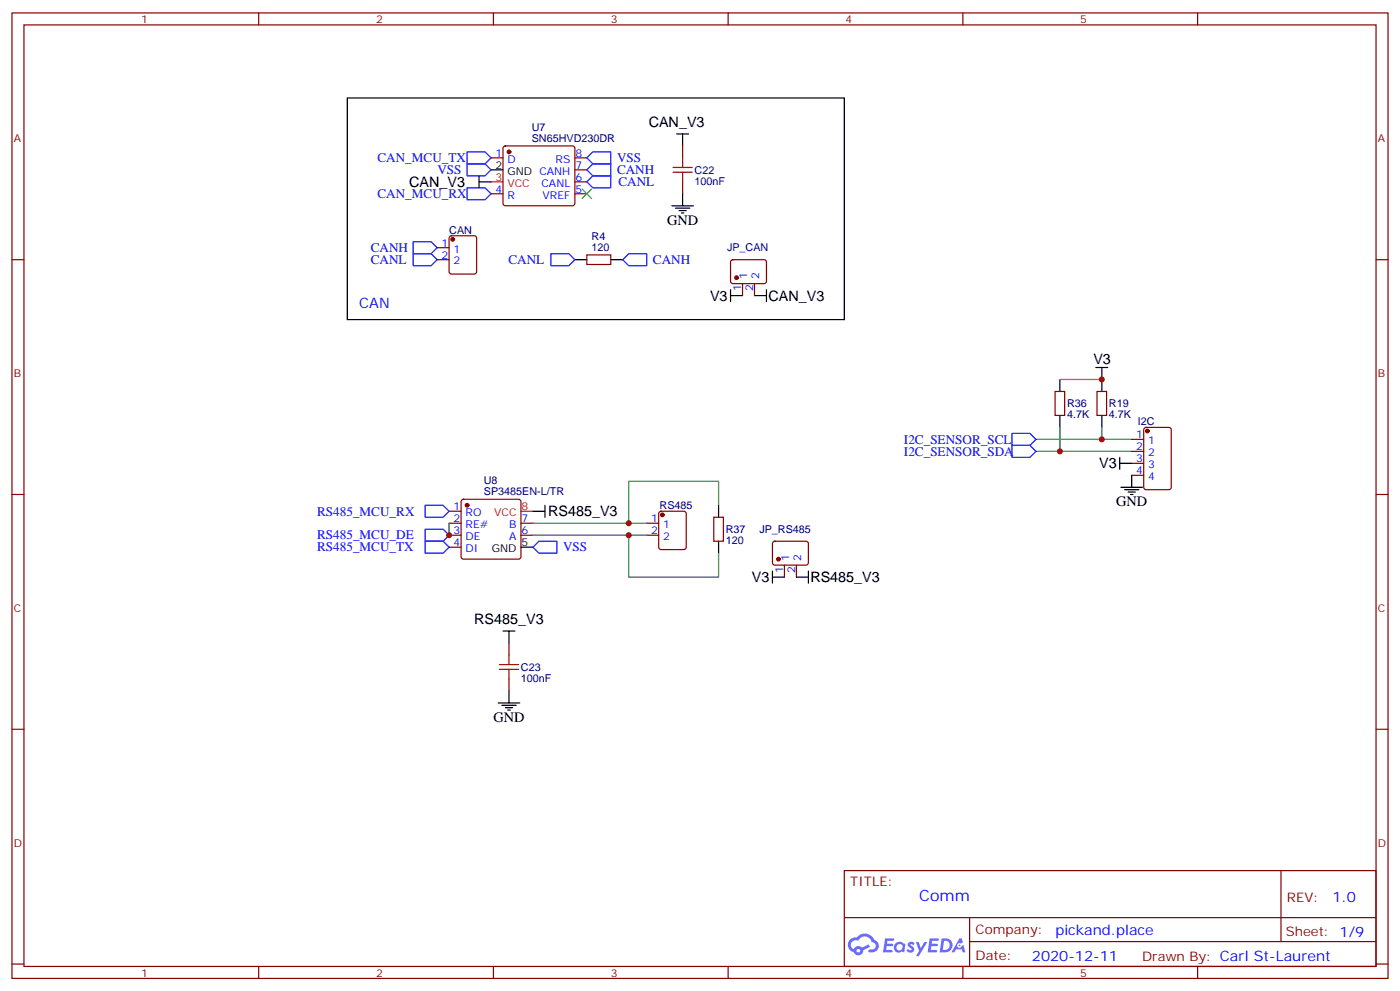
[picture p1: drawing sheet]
<svg xmlns="http://www.w3.org/2000/svg" width="412mm" height="292mm" viewBox="0 0 412 292" stroke-linecap="round" stroke-linejoin="round" font-family="sans-serif">
<g fill="none" stroke="#870000" stroke-width=".35">
<path d="M3.5 3.8h405.4v284.3h-405.4zM7.1 7.3h398.2v277.3h-398.2zM76.2 3.8v3.5M145.3 3.8v3.5M214.5 3.8v3.5M283.6 3.8v3.5M352.8 3.8v3.5M3.5 76.5h3.6M405.3 76.5h3.6M3.5 145.6h3.6M405.3 145.6h3.6M3.5 214.8h3.6"/>
<path d="M405.3 214.8h3.6M248.7 256.4h156.6v28.2h-156.6zM377.3 256.4v20.9M248.7 270.2h156.5M285.6 277.3h119.6M285.6 270.2v14.2M3.5 283.9h3.6M76.2 284.6v3.5M145.3 284.6v3.5M214.5 284.6v3.5M283.6 284.6v3.5M352.8 284.6v3.5"/>
<path d="M405.3 283.9h3.6"/>
</g>
<g fill="#5487ff">
<path d="M267.7 277.6a1.22 1.22 0 0 1 1.7 .2l-.4 .6a.47 .47 0 0 0-.3-.4 .47 .47 0 0 0-.5 .2l.1 .2a1.14 1.14 0 0 1 .8 1.8 1.14 1.14 0 0 1-1.9 0l-.2-.2 .5-.6 .7 .5a.29 .29 0 0 0 .3-.3 .29 .29 0 0 0-.2-.3 1.04 1.04 0 0 1-.6-1.7z"/>
<path d="M260.7 276.3h2.4l.3 .2-.2 .5-1.8 .1-.1 .8h1.5l.3 .4-.3 .4h-1.6l-.2 1.1h1.7l.2 .3-.2 .3-2.6 .1z"/>
<path d="M273.8 276.3h2.4l.3 .2-.1 .5-1.8 .1-.2 .8h1.6l.3 .4-.4 .4h-1.6l-.1 1.1h1.7l.2 .3-.2 .3-2.6 .1z"/>
<path d="M282.6 276.3h.7l.3 1.3-.6 .3a.69 .69 0 0 0-1 .3 .69 .69 0 0 0 .4 .9 .69 .69 0 0 0 .9-.6l.5-.2 .6 2.2h-.8l-.2-.9h-1.8l-.5 .9h-.8z"/>
<path d="M269.8 277.4h.8l.6 1.8 1.1-1.8h.9l-2.6 4.2h-.8l.9-1.5z"/>
<path d="M277.4 276.3l-.6 4.2h1.3a2.11 2.11 0 0 0 2.5-2.1 2.11 2.11 0 0 0-2.5-2.1zM278.1 277.1a1.39 1.39 0 0 1 1.7 1.4 1.39 1.39 0 0 1-1.8 1.3h-.3z"/>
<path d="M263.7 277.9a1.54 1.54 0 0 0-.1 2.2 1.54 1.54 0 0 0 2.2 .1l.6 .3 .3-2.3-.2-.3h-.4a1.49 1.49 0 0 0-2.4 0zM264 278.9a.94 .94 0 0 1 1.8 0 .94 .94 0 0 1-1.8 0z"/>
<path d="M250.4 276.7a2.18 2.18 0 0 0 1.1 3.7 1.44 1.44 0 0 0 1.6 .9 1.44 1.44 0 0 0 1.2-1.4l2-1.1-.5-.7-1.9 1a1.47 1.47 0 0 0-2.4 .4 1.39 1.39 0 0 1-.7-1.9 1.39 1.39 0 0 1 2-.5 2.12 2.12 0 0 1 2.2-1.3 2.12 2.12 0 0 1 1.9 1.7 1.14 1.14 0 0 1 1.1 1.4 1.14 1.14 0 0 1-1.7 .7 .43 .43 0 0 0-.5 .4 .43 .43 0 0 0 .4 .5 1.98 1.98 0 0 0 2.5-1.2 1.98 1.98 0 0 0-1.2-2.6 3.1 3.1 0 0 0-5.3-.6l-.9 .1zM252.3 280a.55 .55 0 0 1 1.1 0 .55 .55 0 0 1-1.1 0z"/>
<circle cx="282.6" cy="278.4" r=".26"/>
</g>
<g fill="none" stroke="#870000" stroke-width=".35">
<path d="M144.6 46.5h3.6M144.6 57.1h3.6M148.4 43.2l.5-.2h19.7l.5 .2 .2 .5v16.2l-.2 .5-.5 .2h-19.7l-.5-.2-.2-.5v-16.2zM169.3 46.5h3.6M169.3 57.1h3.6M169.3 53.6h3.6M169.3 50h3.6M201.1 43v3.5M201.1 53.6v3.5M128.8 73h3.5M128.8 76.5h3.5M132.5 69.6l.5-.2h6.7l.5 .2 .2 .5v9.9l-.2 .5-.5 .2h-6.7l-.5-.2-.2-.5v-9.9z"/>
<path d="M172.9 75.1h7v2.8h-7zM215.4 76.7l.5-.2h9.4l.5 .7-.1 5.9-.6 .4h-9.5l-.4-.7v-5.6zM218.7 83.5v3.6M222.2 83.5v3.6M310.8 115.3h2.8v7h-2.8zM323.1 115.3h2.9v7h-2.9zM333.4 129.4h3.5M333.4 132.9h3.5M333.4 136.5h3.5M333.4 140h3.5M337.1 126.1l.5-.2h6.7l.7 .4v17.2l-.4 .7h-7l-.6-.4-.1-17.2zM132.3 150.6h3.5"/>
<path d="M132.3 154.1h3.5M132.3 157.6h3.5M136.1 147.2l.4-.2h16.3l.5 .2 .2 .5v16.3l-.3 .5-.4 .2h-16.3l-.5-.3-.2-.4v-16.3zM153.5 154.1h3.5M153.5 157.6h3.5M190.5 154.1h3.5M190.5 157.6h3.5M194.3 150.8l.4-.2h6.7l.5 .2 .2 .5v9.8l-.2 .5-.5 .3h-6.7l-.5-.3-.2-.5v-9.8zM210.3 152.3h2.8v7.1h-2.8zM227.8 159.6l.4-.2h9.5l.4 .7v5.9l-.7 .4h-9.4l-.5-.7v-5.6zM132.3 161.1h3.5M231.1 166.4v3.6"/>
<path d="M234.6 166.4v3.6M149.9 189.4v3.5M149.9 200v3.5"/>
</g>
<g fill="#870000" stroke="#870000" stroke-width=".35">
<circle cx="149.9" cy="44.7" r=".53"/>
<circle cx="137.6" cy="148.8" r=".53"/>
<circle cx="217" cy="81.8" r=".53"/>
<circle cx="229.3" cy="164.7" r=".53"/>
<circle cx="133.3" cy="70.5" r=".53"/>
<circle cx="195.1" cy="151.6" r=".53"/>
<circle cx="338" cy="126.9" r=".53"/>
</g>
<g fill="none" stroke="#000" stroke-width=".35">
<path d="M102.3 28.9h146.4v65.2h-146.4zM199.3 39.4h3.5M201.1 39.4v3.6M141.1 53.6h3.5M141.1 51.8v3.5M144.6 50h3.6M201.1 57.1v3.5M169.3 76.5h3.6M179.9 76.5h3.5M197.9 60.6h6.4M199 61.3h4.2M200 62h2.1"/>
<path d="M200.7 62.7h.7M215.2 87.1h3.5M215.2 85.3v3.5M222.2 87.1h3.6M225.8 85.3v3.5M312.2 111.8v3.5M322.8 108.2h3.5M324.6 108.2v7.1M312.2 122.3v3.6M324.6 122.3v3.6M329.8 136.5h3.6M329.8 134.7v3.5"/>
<path d="M333.4 140v3.5M157 150.6h3.5M160.5 148.8v3.5M211.7 148.8v3.5M211.7 159.4v3.5M330.2 143.5h6.3M331.3 144.2h4.2M332.3 144.9h2.1M333 145.6h.7M153.5 161.1h3.5M227.5 170h3.6M227.5 168.2v3.5"/>
<path d="M234.6 170h3.5M238.1 168.2v3.5M148.2 185.8h3.5M149.9 185.8v3.6M146.8 207h6.3M147.8 207.7h4.2M148.9 208.4h2.1M149.6 209.1h.7M149.9 203.5v3.5"/>
</g>
<path d="M144.6 53.6h3.6M153.5 150.6h3.5" fill="none" stroke="#f00" stroke-width=".35"/>
<g fill="none" stroke="#00f" stroke-width=".35">
<path d="M137.6 44.7h5.3l1.7 1.8-1.7 1.8h-5.3zM137.6 55.3h5.3l1.7 1.8-1.7 1.7h-5.3zM137.6 48.3h5.3l1.7 1.7-1.7 1.8h-5.3zM172.9 46.5l1.7-1.8h5.3v3.6h-5.3zM172.9 53.6l1.7-1.8h5.3v3.5h-5.3zM172.9 50l1.7-1.7h5.3v3.5h-5.3zM121.7 71.2h5.3l1.8 1.8-1.8 1.7h-5.3zM121.7 74.7h5.3l1.8 1.8-1.8 1.7h-5.3zM162.3 74.7h5.3l1.7 1.8-1.7 1.7h-5.3zM183.4 76.5l1.8-1.8h5.3v3.5h-5.3zM298.1 131.2h5.3l1.8 1.7-1.8 1.8h-5.3zM298.1 127.6h5.3l1.8 1.8-1.8 1.8h-5.3z"/>
<path d="M125.2 159.4h5.3l1.8 1.7-1.8 1.8h-5.3zM125.2 148.8h5.3l1.8 1.8-1.8 1.7h-5.3zM125.2 155.9h5.3l1.8 1.7-1.8 1.8h-5.3zM157 161.1l1.7-1.7h5.3v3.5h-5.3z"/>
</g>
<path d="M198.3 49.3h5.6M198.3 50.7h5.6M201.1 46.5v2.8M201.1 50.7v2.9M147.1 195.7h5.7M147.1 197.1h5.7M149.9 192.9v2.8M149.9 197.1v2.9" fill="none" stroke="#a10000" stroke-width=".35"/>
<path d="M312.2 111.8h12.4M305.2 132.9h28.2M305.2 129.4h19.4M312.2 125.9v7M324.6 125.9v3.5h8.8M132.3 154.1v3.5M157 157.6h33.5M157 154.1h33.5M185.2 157.6v12.4h26.5v-7.1M211.7 148.8v-7.1h-26.5v12.4" fill="none" stroke="#008700" stroke-width=".35"/>
<path d="M171.4 55.7l2.9 2.8M174.3 55.7l-2.9 2.8" fill="none" stroke="#3c3" stroke-width=".35"/>
<g fill="#c00">
<circle cx="324.6" cy="111.8" r=".88"/>
<circle cx="324.6" cy="129.4" r=".88"/>
<circle cx="312.2" cy="132.9" r=".88"/>
<circle cx="185.2" cy="154.1" r=".88"/>
<circle cx="185.2" cy="157.6" r=".88"/>
<circle cx="132.3" cy="157.6" r=".88"/>
</g>
<text font-size="4.6" fill="#00f" x="270.8" y="265.4">Comm</text>
<g font-size="4.2">
<text x="191.1" y="37.4">CAN_V3</text>
<text x="120.5" y="55">CAN_V3</text>
<text x="196.5" y="66.3">GND</text>
<text x="209.2" y="88.6">V3</text>
<text x="226.4" y="88.5">CAN_V3</text>
<text x="322.1" y="107.2">V3</text>
<text x="323.8" y="138">V3</text>
<text x="328.8" y="149.2">GND</text>
<text x="161.5" y="152">RS485_V3</text>
<text x="221.5" y="171.5">V3</text>
<text x="238.7" y="171.4">RS485_V3</text>
<text x="139.7" y="183.8">RS485_V3</text>
<text x="145.3" y="212.7">GND</text>
</g>
<g font-size="4.2" fill="#00f">
<text x="105.8" y="90.6">CAN</text>
<text x="392.5" y="265.7">1.0</text>
<text x="310.9" y="275.2">pickand.place</text>
<text x="304" y="283">2020-12-11</text>
</g>
<g font-size="3.9" fill="#00f">
<text x="111.2" y="47.7">CAN_MCU_TX</text>
<text x="181.8" y="47.7">VSS</text>
<text x="128.8" y="51.3">VSS</text>
<text x="181.8" y="51.3">CANH</text>
<text x="111.2" y="58.3">CAN_MCU_RX</text>
<text x="182.2" y="54.8">CANL</text>
<text x="109.2" y="74.3">CANH</text>
<text x="109.2" y="77.8">CANL</text>
<text x="149.8" y="77.7">CANL</text>
<text x="192.3" y="77.7">CANH</text>
<text x="266.3" y="130.7">I2C_SENSOR_SCL</text>
<text x="266.3" y="134.2">I2C_SENSOR_SDA</text>
<text x="93.4" y="151.8">RS485_MCU_RX</text>
<text x="93.4" y="158.9">RS485_MCU_DE</text>
<text x="93.4" y="162.4">RS485_MCU_TX</text>
<text x="165.9" y="162.4">VSS</text>
</g>
<g font-size="3.9" fill="#800">
<text x="250.5" y="261">TITLE:</text>
<text x="379.1" y="265.7">REV:</text>
<text x="287.4" y="275.2">Company:</text>
<text x="378.7" y="275.8">Sheet: 1/9</text>
<text x="287.4" y="282.9">Date:</text>
<text x="336.4" y="282.9">Drawn By: Carl St-Laurent</text>
</g>
<g font-size="3.2" fill="#800">
<text x="41.6" y="6.8">1</text>
<text x="110.8" y="6.8">2</text>
<text x="179.9" y="6.8">3</text>
<text x="249.1" y="6.8">4</text>
<text x="318.2" y="6.8">5</text>
<text x="4.1" y="41.9">A</text>
<text x="405.9" y="41.9">A</text>
<text x="4.1" y="111.1">B</text>
<text x="405.9" y="111.1">B</text>
<text x="4.1" y="180.2">C</text>
<text x="405.9" y="180.2">C</text>
<text x="4.1" y="249.3">D</text>
<text x="405.9" y="249.3">D</text>
<text x="41.6" y="287.6">1</text>
<text x="110.8" y="287.6">2</text>
<text x="179.9" y="287.6">3</text>
<text x="249.1" y="287.6">4</text>
<text x="318.2" y="287.6">5</text>
</g>
<g font-size="3.2" fill="#000080">
<text x="156.6" y="41.8">SN65HVD230DR</text>
<text x="156.6" y="38.6">U7</text>
<text x="204.6" y="51.2">C22</text>
<text x="204.6" y="54.3">100nF</text>
<text x="132.3" y="68.8">CAN</text>
<text x="174.3" y="70.8">R4</text>
<text x="174.3" y="74">120</text>
<text x="214.2" y="74">JP_CAN</text>
<text x="314.3" y="119.9">R36</text>
<text x="326.7" y="119.9">R19</text>
<text x="314.3" y="123.1">4.7K</text>
<text x="326.7" y="123.1">4.7K</text>
<text x="335.2" y="125.2">I2C</text>
<text x="142.5" y="142.7">U8</text>
<text x="142.5" y="145.9">SP3485EN-L/TR</text>
<text x="194.3" y="149.9">RS485</text>
<text x="213.8" y="160.2">120</text>
<text x="213.8" y="157">R37</text>
<text x="223.7" y="157">JP_RS485</text>
<text x="153.5" y="197.6">C23</text>
<text x="153.5" y="200.7">100nF</text>
</g>
<g font-size="3.2" fill="#00f">
<text x="146" y="46.1">1</text>
<text x="149.5" y="47.9">D</text>
<text x="163.7" y="47.9">RS</text>
<text x="169.5" y="46.1">8</text>
<text x="169.5" y="53.2">6</text>
<text x="169.5" y="49.7">7</text>
<text x="146" y="56.7">4</text>
<text x="149.5" y="58.5">R</text>
<text x="159.5" y="55">CANL</text>
<text x="159.8" y="58.5">VREF</text>
<text x="169.5" y="56.7">5</text>
<text x="130.1" y="72.6">1</text>
<text x="130.1" y="76.1">2</text>
<text x="133.6" y="74.4">1</text>
<text x="133.6" y="77.9">2</text>
<text x="220.1" y="82.2" transform="rotate(-90 220.1 82.2)">1</text>
<text x="223.7" y="82.2" transform="rotate(-90 223.7 82.2)">2</text>
<text x="218.4" y="85.7" transform="rotate(-90 218.4 85.7)">1</text>
<text x="221.9" y="85.7" transform="rotate(-90 221.9 85.7)">2</text>
<text x="334.7" y="129">1</text>
<text x="338.2" y="130.8">1</text>
<text x="334.7" y="132.6">2</text>
<text x="334.7" y="136.1">3</text>
<text x="338.2" y="134.3">2</text>
<text x="338.2" y="137.9">3</text>
<text x="334.7" y="139.6">4</text>
<text x="338.2" y="141.4">4</text>
<text x="133.6" y="150.2">1</text>
<text x="133.6" y="153.7">2</text>
<text x="137.1" y="152">RO</text>
<text x="137.1" y="155.5">RE#</text>
<text x="150" y="155.5">B</text>
<text x="153.6" y="153.7">7</text>
<text x="191.8" y="153.7">1</text>
<text x="195.3" y="155.5">1</text>
<text x="133.6" y="157.3">3</text>
<text x="133.6" y="160.8">4</text>
<text x="137.1" y="159">DE</text>
<text x="150" y="159">A</text>
<text x="153.6" y="157.3">6</text>
<text x="191.8" y="157.3">2</text>
<text x="195.3" y="159">2</text>
<text x="137.1" y="162.6">DI</text>
<text x="232.5" y="165.1" transform="rotate(-90 232.5 165.1)">1</text>
<text x="236" y="165.1" transform="rotate(-90 236 165.1)">2</text>
<text x="230.7" y="168.6" transform="rotate(-90 230.7 168.6)">1</text>
<text x="234.2" y="168.6" transform="rotate(-90 234.2 168.6)">2</text>
</g>
<g font-size="3.2">
<text x="146" y="49.7">2</text>
<text x="149.5" y="51.4">GND CANH</text>
<text x="153.6" y="160.8">5</text>
<text x="144.9" y="162.6">GND</text>
</g>
<g font-size="3.2" fill="#f00">
<text x="146" y="53.2">3</text>
<text x="149.5" y="55">VCC</text>
<text x="145.6" y="152">VCC</text>
<text x="153.6" y="150.2">8</text>
</g>
</svg>
